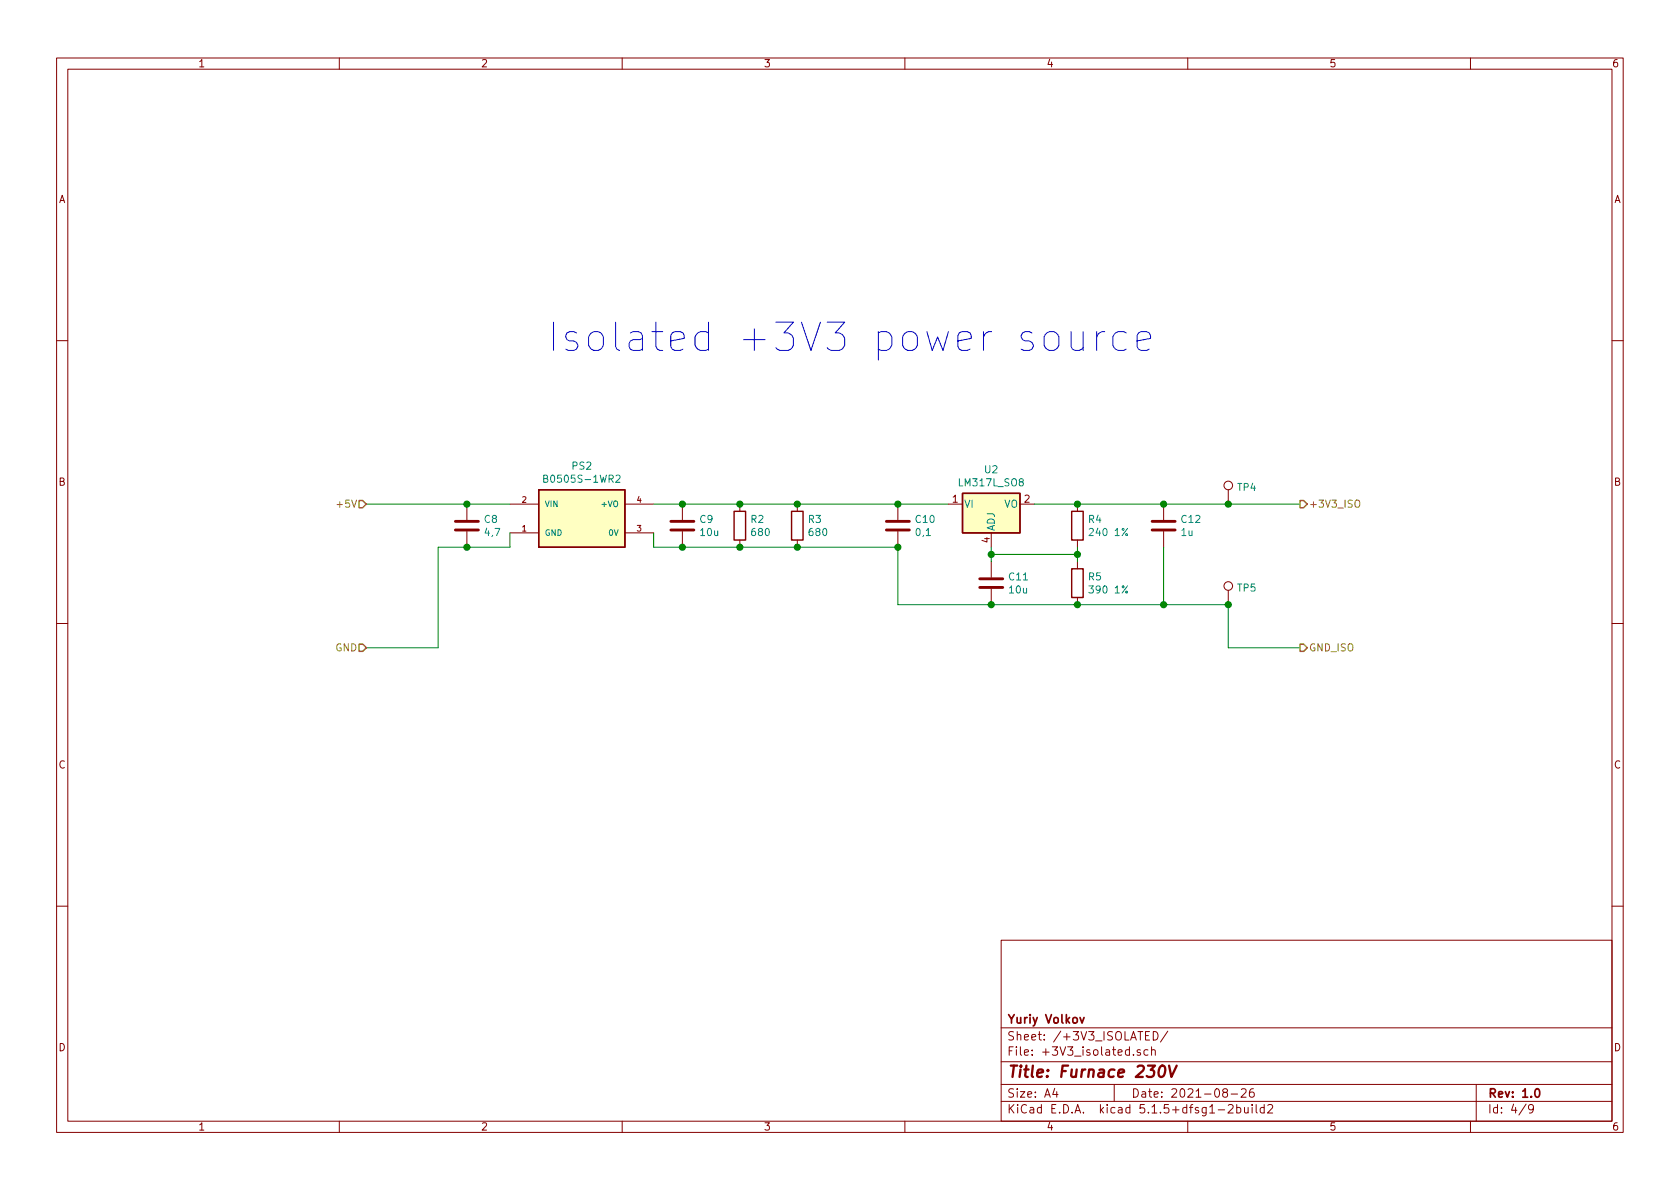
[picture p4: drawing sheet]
<svg xmlns="http://www.w3.org/2000/svg" width="297mm" height="210mm" viewBox="0 0 297 210" stroke-linecap="round" stroke-linejoin="round" font-family="sans-serif">
<g fill="none" stroke="#840000" stroke-width=".18">
<path d="M10 10.3h277v189.9h-277zM12 12.2h273v186.1h-273zM60 10.3v1.9M110 10.3v1.9M160 10.3v1.9M210 10.3v1.9M260 10.3v1.9M10 60.2h2M285 60.2h2M82.5 89.1v2.8M82.5 94v2.8M90.2 94.2h5"/>
<path d="M90.2 89.1h5M110.5 94.2h5.1M110.5 89.1h5.1M120.6 89.1v2.8M120.6 94v2.8M130.8 89.1v1.3M130.8 95.5v1.3M141 89.1v1.3M141 95.5v1.3M158.7 89.1v2.8M158.7 94v2.8M167.6 89.1h2.6"/>
<path d="M175.3 94.2v2.6M175.3 99.3v2.8M180.3 89.1h2.6M190.5 89.1v1.3M190.5 95.5v1.3M190.5 99.3v1.3M205.7 89.1v2.8M205.7 94v2.8M217.2 86.6v2.5M10 110.3h2M175.3 104.1v2.8M190.5 105.7v1.2"/>
<path d="M217.2 104.4v2.5M285 110.3h2M10 160.2h2M177 166.3h108v32h-108zM285 160.2h2M60 198.3v1.9M110 198.3v1.9M160 198.3v1.9M177 194.8h108M177 191.8h108M177 187.8h108M177 181.8h108"/>
<path d="M186.5 192.5l-.4 1h1M186.8 193v1M197 191.8v3M200.4 186.5v.1M201.6 185.7a.37 .37 0 0 0-.6 .1l.1 .2 .5 .2 .1 .1-.2 .3-.5-.1M202.5 183.1h.5M203 185.7l-.5-.1-.2 .3v.6l.2 .1 .5-.1M203.3 182.4h-.8v1.5h.8M203.6 185.7h.1a.37 .37 0 0 1 .6 .1v.8M203.6 185.1v1.5M203.9 182.4a.75 .75 0 0 1 .9 .8 .75 .75 0 0 1-.9 .7zM206.5 182.3l-1.3 2"/>
<path d="M210 198.3v1.9M215.4 196.3h1.1M216.5 193.2l-.3-.3 .1-.2a.48 .48 0 0 1 .6-.1l.1 .2-.1 .3-.6 .1a.48 .48 0 0 0 0 .7l.2 .1 .5-.1v-.4l-.2-.3M217.2 195.5l.2-.2h.4l.2 .5-.9 1h.9M217.7 193.5h1.1M218.7 195.9l.4-.1 .3 .3-.1 .6h-.6M218.7 195.3v1.5M219.5 192.7l.2-.2h.3l.3 .2v.3v.2l-.9 .8h.9M220 195.8l.1 .9 .3 .1 .3-.1M220.7 195.8v1M221.4 195.3v.2M221.4 195.8v1"/>
<path d="M221.6 192.5a.59 .59 0 0 0-.7 .7l.1 .7 .2 .1 .5-.1 .1-.5-.2-.2-.4-.1-.3 .3M222.1 195.3v1.3l.2 .2M223.5 195.9l-.4-.1-.3 .3 .1 .6 .2 .1 .4-.1M223.5 195.3v1.5M224.2 195.5l.2-.2h.3l.3 .5-.9 1h.9M260 198.3v1.9M261 191.8v6.5M269.8 195.2l-1.2 2M271.1 196l-.3 .3-.4-.1-.1-.2v-.4l.1-.2 .4-.1 .2 .2a1.19 1.19 0 0 1-.2 1.2l-.4 .1"/>
<circle cx="217.2" cy="85.8" r=".76"/>
<circle cx="217.2" cy="103.6" r=".76"/>
</g>
<path d="M191 179.9l.3 1 .4-1M271.5 192.7l.2-.2a.81 .81 0 0 1 .6 .6 .81 .81 0 0 1-.3 .8l-.1 .1a.79 .79 0 0 1-.4-1.3z" fill="none" stroke="#840000" stroke-width=".3"/>
<path d="M205.2 188.6a.45 .45 0 0 1 .4-.2 .45 .45 0 0 1 .4 .4 1.15 1.15 0 0 1-.8 1.6l-.2-.1a1.5 1.5 0 0 1 .2-1.7zM206.7 188.4l.4 2 1-2" fill="none" stroke="#840000" stroke-width=".41"/>
<path d="M80.5 93.7h4.1M80.5 92.2h4.1M118.6 93.7h4.1M118.6 92.2h4.1M156.7 93.7h4.1M156.7 92.2h4.1M203.7 93.7h4.1M203.7 92.2h4.1M173.2 103.9h4.1M173.2 102.4h4.1" fill="none" stroke="#840000" stroke-width=".51"/>
<g fill="#ffffc2" stroke="#ffffc2" stroke-width=".18">
<path d="M95.2 86.6h15.3v10.2h-15.3z"/>
<path d="M170.2 87.2h10.1v7h-10.1z"/>
</g>
<path d="M95.2 86.6h15.3v10.2h-15.3zM129.8 90.4h2v5.1h-2zM140 90.4h2v5.1h-2zM170.2 87.2h10.1v7h-10.1zM189.5 90.4h2v5.1h-2zM189.5 100.6h2v5.1h-2z" fill="none" stroke="#840000" stroke-width=".25"/>
<path d="M96.1 84.6h.6v-.5l-.6-.1v1.3h.5l.3-.2v-.2l-.3-.3M108.9 84.1l.5-.1 .2 .4v.2l-.8 .7h.8" fill="none" stroke="#008484" stroke-width=".18"/>
<path d="M64.8 89.1h25.4M90.2 94.2v2.6h-12.7v17.7h-12.7M115.6 94.2v2.6h43.1v10.1h58.5v7.6h12.7M115.6 89.1h52M175.3 98h15.2M175.3 96.8v2.5M182.9 89.1h47M190.5 96.8v2.5M205.7 96.8v10.1" fill="none" stroke="#008400" stroke-width=".18"/>
<path d="M239.6 88.6l.2-.1a.42 .42 0 0 1 .6 .1 .88 .88 0 0 1-.3 1.1h-.3a1.07 1.07 0 0 1-.2-1.1z" fill="none" stroke="#848400" stroke-width=".18"/>
<path d="M63.5 88.5h.6l.7 .6-.7 .7h-.6zM229.9 88.5h.6l.6 .6-.6 .7h-.6zM63.5 113.9h.6l.7 .6-.7 .7h-.6zM229.9 113.9h.6l.6 .6-.6 .7h-.6z" fill="none" stroke="#848400" stroke-width=".25"/>
<path d="M97.9 57v5M101.9 58.9l-.5-.3h-.7l-.4 .3-.3 .5 .3 .7 .4 .2h.7l.5 .2 .3 .5-.3 .7-.5 .3h-.9l-.5-.3M104.5 58.9a1.36 1.36 0 0 1 2.2 .7v1.4a1.36 1.36 0 0 1-1.3 1 1.36 1.36 0 0 1-1.3-1v-1.4zM108.8 57v4.3l.3 .4 .5 .3M201 60.3l2.4-.5v-.4l-.2-.5-.5-.3h-.9l-.5 .3-.3 .5v1.9l.3 .4 .5 .3h.9l.5-.3" fill="none" stroke="#0000c2" stroke-width=".18"/>
<g fill="#008400" stroke="#008400" stroke-width=".25">
<circle cx="217.2" cy="106.9" r=".51"/>
<circle cx="205.7" cy="89.1" r=".51"/>
<circle cx="82.6" cy="96.8" r=".51"/>
<circle cx="190.5" cy="106.9" r=".51"/>
<circle cx="217.2" cy="89.1" r=".51"/>
<circle cx="82.6" cy="89.1" r=".51"/>
<circle cx="120.7" cy="89.1" r=".51"/>
<circle cx="205.7" cy="106.9" r=".51"/>
<circle cx="130.8" cy="89.1" r=".51"/>
<circle cx="141" cy="89.1" r=".51"/>
<circle cx="175.3" cy="106.9" r=".51"/>
<circle cx="158.8" cy="96.8" r=".51"/>
<circle cx="158.8" cy="89.1" r=".51"/>
<circle cx="190.5" cy="89.1" r=".51"/>
<circle cx="120.7" cy="96.8" r=".51"/>
<circle cx="130.8" cy="96.8" r=".51"/>
<circle cx="190.5" cy="98" r=".51"/>
<circle cx="175.3" cy="98" r=".51"/>
<circle cx="141" cy="96.8" r=".51"/>
</g>
<text font-size="7" fill="#0000c2" x="112.5" y="62.2">Isolated +3V3 power source</text>
<text font-size="2.8" fill="#840000" x="178" y="190.5">Title: Furnace 230V</text>
<g font-size="2.1" fill="#840000">
<text x="178" y="184">Sheet: /+3V3_ISOLATED/</text>
<text x="178" y="181">Yuriy Volkov</text>
<text x="178" y="186.7">File: +3V3_isolated.sch</text>
<text x="178" y="196.9">KiCad E.D.A. kicad 5.1.5+dfsg1-2build2</text>
<text x="178" y="194.1">Size: A4</text>
<text x="200" y="194.1">Date: 2021-08-26</text>
<text x="263" y="194.1">Rev: 1.0</text>
<text x="263" y="196.9">Id: 4/9</text>
</g>
<g font-size="1.8" fill="#840000">
<text x="35" y="11.9">1</text>
<text x="85" y="11.9">2</text>
<text x="135" y="11.9">3</text>
<text x="185" y="11.9">4</text>
<text x="235" y="11.9">5</text>
<text x="285" y="11.9">6</text>
<text x="10.4" y="35.9">A</text>
<text x="285.4" y="35.9">A</text>
<text x="10.4" y="85.9">B</text>
<text x="168.4" y="88.9">1</text>
<text x="181.1" y="88.9">2</text>
<text x="285.4" y="85.9">B</text>
<text x="175" y="96" transform="rotate(-90 175 96)">4</text>
<text x="10.4" y="135.9">C</text>
<text x="285.4" y="135.9">C</text>
<text x="10.4" y="185.9">D</text>
<text x="285.4" y="185.9">D</text>
<text x="35" y="199.9">1</text>
<text x="85" y="199.9">2</text>
<text x="135" y="199.9">3</text>
<text x="185" y="199.9">4</text>
<text x="235" y="199.9">5</text>
<text x="285" y="199.9">6</text>
</g>
<g font-size="1.8" fill="#008484">
<text x="101.2" y="83.1">PS2</text>
<text x="174.1" y="83.7">U2</text>
<text x="96.9" y="85.4">B0505S-1WR2</text>
<text x="169.7" y="86">LM317L_SO8</text>
<text x="170.4" y="89.8">VI</text>
<text x="177.5" y="89.8">VO</text>
<text x="218.8" y="86.8">TP4</text>
<text x="85.7" y="92.5">C8</text>
<text x="85.8" y="94.8">4,7</text>
<text x="123.8" y="92.5">C9</text>
<text x="123.9" y="94.8">10u</text>
<text x="132.8" y="92.5">R2</text>
<text x="133" y="94.8">680</text>
<text x="143" y="92.5">R3</text>
<text x="143.2" y="94.8">680</text>
<text x="162" y="92.5">C10</text>
<text x="162" y="94.8">0,1</text>
<text x="175.9" y="94" transform="rotate(-90 175.9 94)">ADJ</text>
<text x="192.5" y="92.5">R4</text>
<text x="193" y="94.8">240 1%</text>
<text x="208.9" y="94.8">1u</text>
<text x="208.9" y="92.5">C12</text>
<text x="178.5" y="102.6">C11</text>
<text x="178.5" y="104.9">10u</text>
<text x="192.5" y="102.6">R5</text>
<text x="193" y="104.9">390 1%</text>
<text x="218.8" y="104.6">TP5</text>
</g>
<g font-size="1.8" fill="#848400">
<text x="60" y="89.8">+5V</text>
<text x="231.4" y="89.8">+3V3_ISO</text>
<text x="59.3" y="115.2">GND</text>
<text x="231.4" y="115.2">GND_ISO</text>
</g>
<g font-size="1.4" fill="#840000">
<text x="92.3" y="88.9">2</text>
<text x="112.6" y="88.9">4</text>
<text x="92.3" y="94">1</text>
<text x="112.6" y="94">3</text>
</g>
<g font-size="1.4" fill="#008484">
<text x="96.3" y="89.7">VIN</text>
<text x="106.6" y="89.7">+VO</text>
<text x="96.3" y="94.7">GND</text>
<text x="107.7" y="94.7">0V</text>
</g>
</svg>
